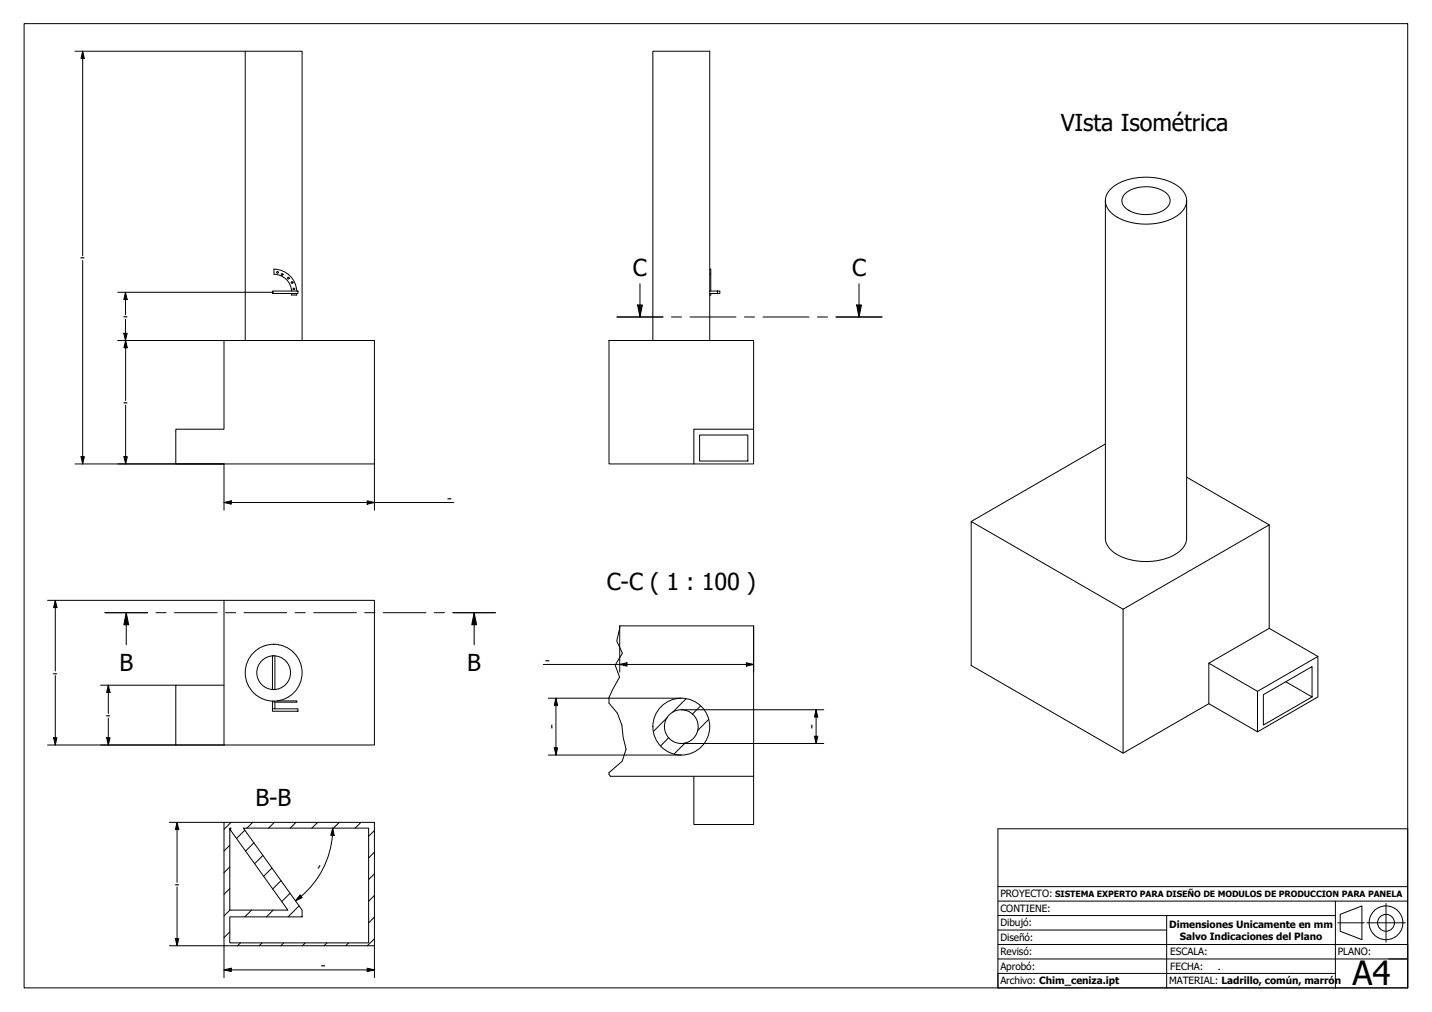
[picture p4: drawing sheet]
<svg xmlns="http://www.w3.org/2000/svg" width="297mm" height="210mm" viewBox="0 0 297 210" stroke-linecap="round" stroke-linejoin="round" font-family="sans-serif">
<!-- layer: Sombreado (ISO) -->
<g fill="none" stroke="#000" stroke-width=".21">
<path d="M138.4 148.8l-2.8 2.9M138.7 153l-1.7 1.7M142.1 154.1l-2.3 2.3M142.3 144.9l-2.8 2.8M145.3 146.4l-1.7 1.7M147 149.2l-2.3 2.4M47.7 179.8l-1.2 1.2M47.7 175.3l-1.2 1.2M47.9 170.6l-1.4 1.4M50.8 172.2l-1.7 1.7M52.4 170.6l-1.2 1.2M52.7 174.8l-1.8 1.7"/>
<path d="M54.5 177.4l-1.7 1.7M56.9 170.6l-1.2 1.2M61.4 170.6l-1.2 1.2M65.9 170.6l-1.2 1.2M70.4 170.6l-1.2 1.2M74.9 170.6l-1.2 1.2M77.7 176.8l-1.2 1.1M77.7 172.3l-1.2 1.2M47.7 193.3l-1.2 1.2M47.7 184.3l-1.2 1.2M47.7 188.8l-1.2 1.2M49.9 195.6l-.6 .6"/>
<path d="M52.2 188.8l-1.4 1.4M54.4 195.6l-.6 .6M56.4 180l-1.7 1.8M56.7 188.8l-1.4 1.4M58.3 182.7l-1.7 1.7M58.8 195.6l-.6 .6M60.2 185.3l-1.8 1.7M62 187.9l-2.2 2.3M63.3 195.6l-.6 .6M67.8 195.6l-.6 .6M72.3 195.6l-.6 .6M77.7 194.7l-1.5 1.5"/>
<path d="M77.7 190.2l-1.2 1.2M77.7 185.7l-1.2 1.2M77.7 181.2l-1.2 1.2"/>
</g>
<!-- layer: Visible (ISO) -->
<g fill="none" stroke="#000" stroke-width=".21">
<path d="M230.4 39.2l1.1-.9 1.9-.9 1.8-.4 1.9-.2h2.2l1.9 .4 1.8 .6 1.5 1a3.4 3.4 0 0 1-.3 5.9l-1.4 .8-1.7 .6-1.7 .3-2 .1-1.7-.2-1.8-.3-1.5-.6-1.4-.8a3.3 3.3 0 0 1-.6-5.4zM147.2 55.8h.2v1.1h-.2M147.4 56.9v3.5M229.3 41.6v70a4.9 4.9 0 0 0 3.8 4.1l3 .7h3l3.1-.7 2.2-1.2a3.8 3.8 0 0 0 1.7-2.9v-70M233.4 40.2l.7-.6 1.1-.5 2.1-.4 2.4 .3 1.9 .8a2.12 2.12 0 0 1 1.1 2.1 2.12 2.12 0 0 1-1.5 1.8l-1.6 .6-1.9 .2-2-.2-1.8-.8a2.01 2.01 0 0 1-.5-3.3zM46.5 70.6h31.2v25.6h-41.2v-7.2h10zM50.9 70.6v-60h11.8v60M56.5 60.4h5.3v.5h-5.3zM60.5 60.9v.3h1l.1-.3M61.6 60.4a4.8 4.8 0 0 0-4.8-4.6v1.1a3.7 3.7 0 0 1 3.7 3.5M126.3 70.6h30v25.6h-30zM147.2 60.4v.5"/>
<path d="M147.2 60.4v-49.8h-11.8v60M147.2 60.4h1.6M147.2 60.9h1.6M147.2 60.9v9.7M147.4 60.9v.3h-.2M148.8 60.4h.5v.5h-.5zM145.1 90.2h10v5.4h-10zM156.3 89h-12.4v7.2M229.3 92.1l-27.8 16.1M246.1 99l17.2 9.9M46.5 124.5h31.2v30h-31.2zM56.5 136v7"/>
<path d="M57 136v7M128.6 129.8h27.7v31.2M233 126.4l-31.5-18.2v29.8l31.5 18.2 17.7-10.2M233 126.4l30.3-17.5v21.4M233 126.4v29.8M250.7 137.6l10.1 5.8v8.4l-10.1-5.8zM263.3 130.3l10.1 5.9-12.6 7.2M263.3 130.3l-12.6 7.3M273.4 136.2v8.4l-12.6 7.2M46.5 142.1h-10v12.4h10M56.5 147h5.3v.5h-5.3zM56.5 145.4v1.6"/>
<path d="M57 145.6v1.4M57.5 145.4h4.1v.2h-4.8v-.2M126.3 144.7v1.1M262.1 144.1l10.1-5.8v6.3l-10.1 5.8zM266.7 141.4l5.5 3.2M46.5 170.6h31.2v25.6h-31.2zM47.7 171.8v.2l12 16.8h-12v-16.8l.2-.2zM50.5 171.8h26v23.8h-28.8v-5.4h15v-1.4zM126.3 160.3v.3M126.6 161h29.7M143.9 161v10h12.4v-10"/>
<circle cx="57.6" cy="56.5" r=".18"/>
<circle cx="58.5" cy="56.9" r=".18"/>
<circle cx="59.8" cy="57.7" r=".18"/>
<circle cx="60.6" cy="58.6" r=".18"/>
<circle cx="61" cy="59.9" r=".18"/>
<circle cx="56.8" cy="139.5" r="5.9"/>
<circle cx="56.8" cy="139.5" r="3.5"/>
<circle cx="141.3" cy="150.7" r="3.5"/>
<circle cx="141.3" cy="150.7" r="5.9"/>
</g>
<path d="M128.6 129.8l-.7 3.2 1.2 2.5-1.5 2.5 .9 2.4-2.2 4.3M126.3 145.8l1.8 2.1 .9 2.5 .3 2.5 .6 2.5-.8 2.5-2.8 2.4M126.3 160.6l.3 .4" fill="none" stroke="#000" stroke-width=".21"/>
<g fill="none" stroke="#000" stroke-width=".21">
<path d="M132.7 58.8v7M178.2 58.8v7M128 65.8h9.5M132.2 63.3h1l-.5 2.5zM139.3 65.8h2.1M143.1 65.8h9.6M154.4 65.8h2.1M158.3 65.8h9.5M169.6 65.8h2.1M173.4 65.8h9.6M177.7 63.3h1l-.5 2.5zM21.8 127.1h8.8"/>
<path d="M26.2 127.1l.5 2.5h-1zM26.2 127.1v6.7M32.4 127.1h2.1M36.2 127.1h8.8M46.8 127.1h2.1M50.6 127.1h8.9M61.2 127.1h2.1M65.1 127.1h8.8M75.7 127.1h2.1M79.5 127.1h8.8M90.1 127.1h2.1M93.9 127.1h8.9"/>
<path d="M98.4 127.1l.5 2.5h-1zM98.4 127.1v6.7"/>
</g>
<g fill="#000">
<path d="M132.2 63.3h1l-.5 2.5z" fill-rule="evenodd"/>
<path d="M177.7 63.3h1l-.5 2.5z" fill-rule="evenodd"/>
<path d="M26.2 127.1l.5 2.5h-1z" fill-rule="evenodd"/>
<path d="M98.4 127.1l.5 2.5h-1z" fill-rule="evenodd"/>
</g>
<!-- layer: Borde (ISO) -->
<path d="M5 4.9h287v200h-287z" fill="none" stroke="#000" stroke-width=".21"/>
<g fill="none" stroke="#000" stroke-width=".21">
<path d="M207 171.9h85v33h-85zM207 198.9h85M207 195.9h85M207 186.9h85M207 183.9h85M207 189.9h35M207 192.9h35M277 189.9h-35v15M277 186.9v18M277.5 191.4h5.5M278 189.7l4.5-1.8v7l-4.5-1.7zM283.5 191.4h8"/>
<path d="M287.5 187.4v8M277 201.9h-70v3"/>
<circle cx="287.5" cy="191.4" r="3.5"/>
<circle cx="287.5" cy="191.4" r="1.75"/>
</g>
<path d="M288.1 198.9h3.9" fill="none" stroke="#000" stroke-width=".21"/>
<!-- layer: 0 -->
<path d="M252.9 201h.1" fill="none" stroke="#000" stroke-width=".21"/>
<!-- layer: Cota (ISO) -->
<g fill="none" stroke="#000" stroke-width=".21">
<path d="M15.6 10.6h35.3M17.2 10.6l.3 1.5h-.7zM17.2 10.6v42.5M17.2 54v42.2M24.4 70.6h22.1M24.4 60.6h32.4M25.7 69.1h.7l-.4 1.5zM26 60.6l.4 1.5h-.7zM26 60.6v4.7M26 66.2l.1 16.9M26.1 70.6l.3 1.5h-.7zM15.6 96.2h30.9v9.6"/>
<path d="M16.8 94.7h.7l-.3 1.5zM25.7 94.7h.7l-.3 1.5zM26.1 84v12.2M77.7 96.2v9.6M46.5 104.2l1.5-.3v.7zM46.5 104.2h47.6M76.2 103.9l1.5 .3-1.5 .4zM9.9 124.5h36.6M11.5 124.5l.3 1.5h-.7zM11.5 124.5v14.7M112.7 137.8h43.6M128.6 137.8l1.5-.3v.7z"/>
<path d="M128.6 129.8v9.6M154.8 137.5l1.5 .3-1.5 .4zM156.3 129.8v9.6M9.9 154.5h36.6M11.1 153h.7l-.3 1.5zM11.5 140.1v14.4M20.9 142.1h15.6M22.1 153h.7l-.3 1.5zM22.5 142.1l.3 1.5h-.7zM22.5 142.1v5.9M22.5 148.9v5.6M113.7 144.8h27.6"/>
<path d="M113.7 156.6h27.6M115 155.1h.7l-.4 1.5zM115.3 144.8l.4 1.5h-.7zM115.3 144.8v11.8M141.3 147.2h29.6M141.3 154.2h29.6M168.9 152.7h.7l-.3 1.5zM169.3 147.2l.3 1.5h-.7zM169.3 147.2v7M35.1 170.6h11.4M36.7 170.6l.4 1.5h-.7zM36.7 170.6v12.4"/>
<path d="M69 171.8l.3 1.5h-.7zM69 171.8a18.5 18.5 0 0 1-7.7 15M35.1 196.2h11.4v6.6M36.4 194.7h.7l-.4 1.5zM36.7 184v12.2M62.3 185.6l.4 .6-1.4 .6zM77.7 196.2v6.6M46.5 201.2l1.5-.4v.7zM46.5 201.2h31.2M76.2 200.8l1.5 .4-1.5 .3z"/>
</g>
<g fill="#000">
<path d="M17.2 10.6l.3 1.5h-.7z" fill-rule="evenodd"/>
<path d="M25.7 69.1h.7l-.4 1.5z" fill-rule="evenodd"/>
<path d="M26 60.6l.4 1.5h-.7z" fill-rule="evenodd"/>
<path d="M26.1 70.6l.3 1.5h-.7z" fill-rule="evenodd"/>
<path d="M16.8 94.7h.7l-.3 1.5z" fill-rule="evenodd"/>
<path d="M25.7 94.7h.7l-.3 1.5z" fill-rule="evenodd"/>
<path d="M46.5 104.2l1.5-.3v.7z" fill-rule="evenodd"/>
<path d="M76.2 103.9l1.5 .3-1.5 .4z" fill-rule="evenodd"/>
<path d="M11.5 124.5l.3 1.5h-.7z" fill-rule="evenodd"/>
<path d="M128.6 137.8l1.5-.3v.7z" fill-rule="evenodd"/>
<path d="M154.8 137.5l1.5 .3-1.5 .4z" fill-rule="evenodd"/>
<path d="M11.1 153h.7l-.3 1.5z" fill-rule="evenodd"/>
<path d="M22.1 153h.7l-.3 1.5z" fill-rule="evenodd"/>
<path d="M22.5 142.1l.3 1.5h-.7z" fill-rule="evenodd"/>
<path d="M115 155.1h.7l-.4 1.5z" fill-rule="evenodd"/>
<path d="M115.3 144.8l.4 1.5h-.7z" fill-rule="evenodd"/>
<path d="M168.9 152.7h.7l-.3 1.5z" fill-rule="evenodd"/>
<path d="M169.3 147.2l.3 1.5h-.7z" fill-rule="evenodd"/>
<path d="M36.7 170.6l.4 1.5h-.7z" fill-rule="evenodd"/>
<path d="M69 171.8l.3 1.5h-.7z" fill-rule="evenodd"/>
<path d="M36.4 194.7h.7l-.4 1.5z" fill-rule="evenodd"/>
<path d="M62.3 185.6l.4 .6-1.4 .6z" fill-rule="evenodd"/>
<path d="M46.5 201.2l1.5-.4v.7z" fill-rule="evenodd"/>
<path d="M76.2 200.8l1.5 .4-1.5 .3z" fill-rule="evenodd"/>
</g>
<text font-size="6.9" x="280.6" y="204.4">A4</text>
<g font-size="4.8">
<text x="220" y="27.2">VIsta Isométrica</text>
<text x="131.3" y="57.2">C</text>
<text x="176.7" y="57.2">C</text>
<text x="125.9" y="122.3">C-C ( 1 : 100 )</text>
<text x="24.8" y="139.1">B</text>
<text x="96.9" y="139.1">B</text>
<text x="53" y="167.2">B-B</text>
</g>
<g font-size="2.8">
<text x="16.7" y="54.4">-</text>
<text x="25.5" y="66.6">-</text>
<text x="25.6" y="84.4">-</text>
<text x="92.8" y="104.3">-</text>
<text x="113.1" y="137.8">-</text>
<text x="11" y="140.5">-</text>
<text x="22" y="149.3">-</text>
<text x="115.4" y="151.2" transform="rotate(-90 115.4 151.2)">-</text>
<text x="169.3" y="151.2" transform="rotate(-90 169.3 151.2)">-</text>
<text x="36.2" y="184.4">-</text>
<text x="66.8" y="180.7" transform="rotate(-63 66.8 180.7)">-</text>
<text x="66.6" y="201.2">-</text>
</g>
<g font-size="2.1">
<text x="207.5" y="189.2">CONTIENE:</text>
<text x="207.5" y="186.2">PROYECTO:</text>
<text x="207.5" y="195.2">Diseñó:</text>
<text x="207.5" y="192.2">Dibujó:</text>
<text x="242.5" y="192.5">Dimensiones Unicamente en mm</text>
<text x="244.7" y="194.9">Salvo Indicaciones del Plano</text>
<text x="207.5" y="201.2">Aprobó:</text>
<text x="207.5" y="198.2">Revisó:</text>
<text x="242.7" y="198.2">ESCALA:</text>
<text x="242.7" y="201.2">FECHA:</text>
<text x="277.5" y="198.2">PLANO:</text>
<text x="207.5" y="204.2">Archivo: Chim_ceniza.ipt</text>
<text x="242.5" y="204.2">MATERIAL: Ladrillo, común, marrón</text>
</g>
<text font-size="1.8" x="218.9" y="186.1">SISTEMA EXPERTO PARA DISEÑO DE MODULOS DE PRODUCCION PARA PANELA</text>
</svg>
